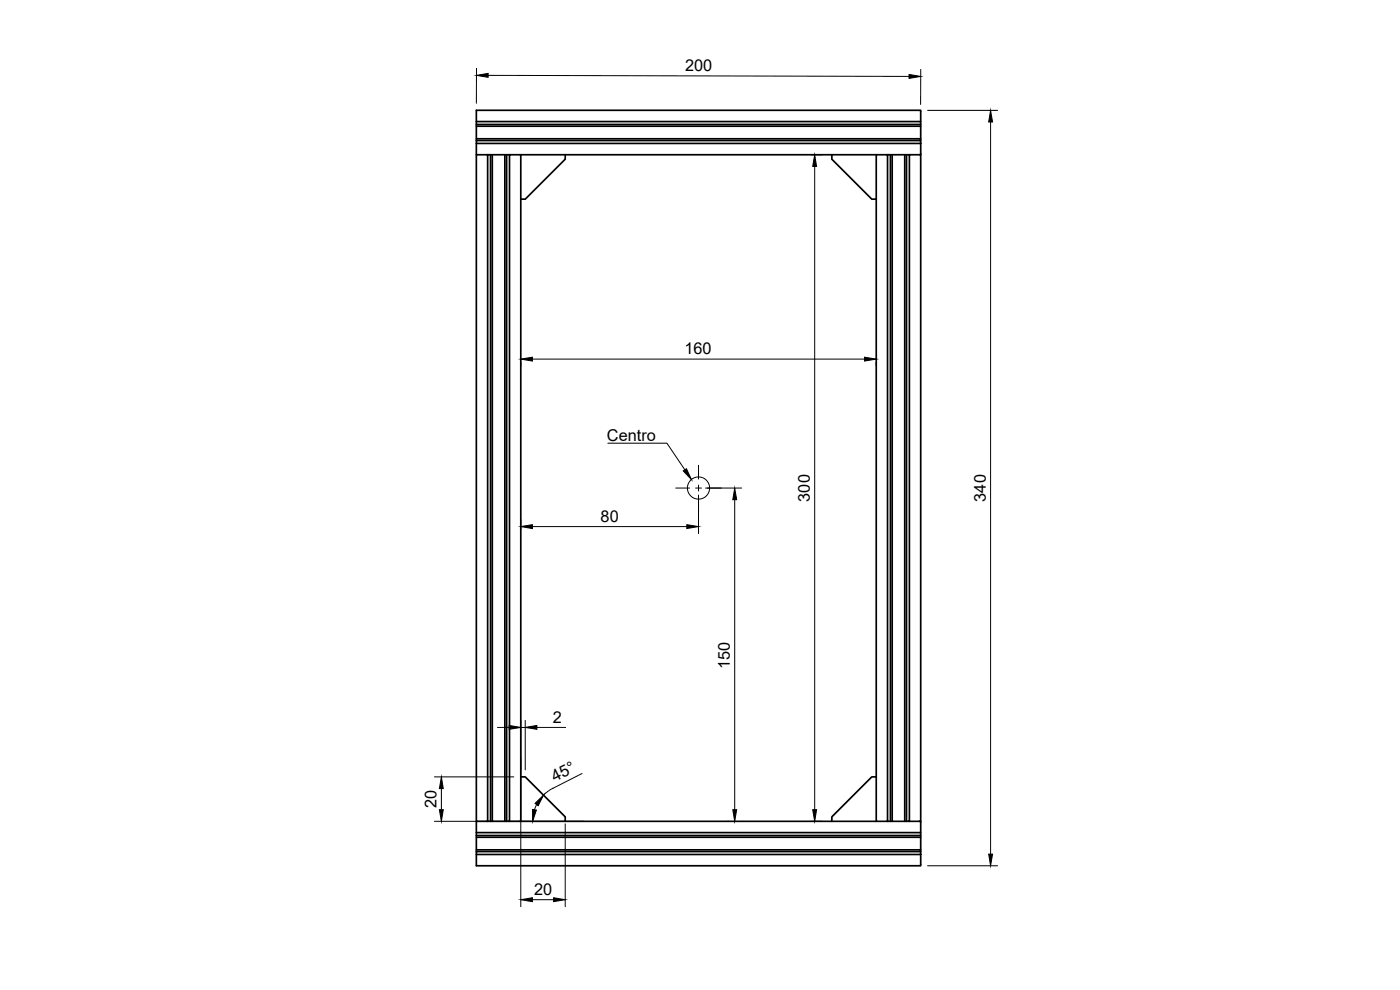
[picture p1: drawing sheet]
<svg xmlns="http://www.w3.org/2000/svg" width="420mm" height="297mm" viewBox="0 0 420 297" stroke-linecap="round" stroke-linejoin="round" font-family="sans-serif">
<!-- layer: Visible -->
<g fill="none" stroke="#000" stroke-width=".51">
<path d="M143 37.9h133.3v3.7M143 36.5h133.3v1.4M143 37.3h133.3M276.3 36.5v-3.4h-133.3v9.1M143 46.4h3.3v200h-3.3zM143 42.2h133.3v.8h-133.3zM143 43v3.4M143 41.6h133.3v.6M146.3 46.4h6.6M147.2 46.4v200M147.7 46.4v200M151.5 46.4v200"/>
<path d="M152 46.4v200M156.3 46.4h-3.4v200h-6.6M156.3 46.4v200h-3.4M156.3 46.4h106.7M169.6 46.4v1.4l-12 12h-1.3M249.6 46.4v1.4l12 12h1.4M263 46.4h3.4v200h-3.4zM266.4 46.4h6.5M267.2 46.4v200M267.8 46.4v200M271.5 46.4v200M272.1 46.4v200"/>
<path d="M276.3 46.4h-3.4v200h-6.5M276.3 46.4v200h-3.4M276.3 43v3.4M156.3 233.1h1.3l12 12v1.3M263 233.1h-1.4l-12 12v1.3M143 255.5h133.3v.9h-133.3zM143 256.4v3.4h133.3v-3.4M143 246.4v9.1M143 255h133.3v.5M143 251.2h133.3v3.8M143 249.8h133.3v1.4M143 250.7h133.3"/>
<path d="M156.3 246.4h106.7M276.3 246.4v3.4"/>
</g>
<!-- layer: Referencia -->
<circle cx="209.6" cy="146.4" r="3.3" fill="none" stroke="#000" stroke-width=".3"/>
<!-- layer: Dimensions -->
<g fill="none" stroke="#000" stroke-width=".3">
<path d="M143 20.5v10.5M146.5 22.6l126.3 .3M276.3 20.8v10.5M278.4 33.1h21M297.3 36.6v219.7M243.4 46.4h3.2M244.5 49.9v193M156.3 108.8v1.1M159.8 107.7h99.7M263 108.8v1.1M156.3 155.9v2.9M159.8 158h46.3"/>
<path d="M209.6 148.5v11.6M211.7 146.4h10.9M220.5 149.9v93M149.3 218.3h3.5M156.3 216.1v55.9M156.3 218.3h1.3M157.6 216.1v14.9M161.1 218.3h8.7M130.4 233.1h23.8M132.5 236.6v6.3M174.7 232.1l-9.3 4.7-2.3 1.8M130.4 246.4h44.8"/>
<path d="M161.1 241.4l-.7 1.6M169.6 247.2v24.8M218.4 246.4h.1M243.4 246.4h3.2M278.4 259.8h21M159.8 269.9h6.3"/>
</g>
<g fill="#000" stroke="#000" stroke-width=".3">
<path d="M143 22.6l3.5-.6v1.2zM272.8 22.3l3.5 .6-3.5 .6zM297.3 33.1l.6 3.5h-1.2zM244.5 46.4l.6 3.5h-1.2zM156.3 107.7l3.5-.5v1.1zM259.5 107.2l3.5 .5-3.5 .6zM156.3 158l3.5-.6v1.2zM206.1 157.4l3.5 .6-3.5 .6zM220.5 146.4l.6 3.5h-1.2zM152.8 217.7l3.5 .6-3.5 .5zM157.6 218.3l3.5-.6v1.1zM132.5 233.1l.5 3.5h-1.1z"/>
<path d="M131.9 242.9h1.1l-.5 3.5zM160.6 241.1l2.5-2.5-1.6 3.2zM159.8 242.9l1.2 .2-1.1 3.3zM219.9 242.9h1.2l-.6 3.5zM243.9 242.9h1.2l-.6 3.5zM296.7 256.3h1.2l-.6 3.5zM156.3 269.9l3.5-.5v1.1zM166.1 269.4l3.5 .5-3.5 .6z"/>
</g>
<!-- layer: Center Lines -->
<path d="M209.6 139.6v4.1M202.8 146.4h4.1M208.7 146.4h1.8M209.6 145.5v1.8M209.6 149.1v4.2M212.3 146.4h4.2" fill="none" stroke="#000" stroke-width=".3"/>
<!-- layer: Annotations -->
<path d="M205.1 141.3l.9-.7 1.5 3.3z" fill="#000" stroke="#000" stroke-width=".3"/>
<path d="M182.4 133h17.8l5.3 8" fill="none" stroke="#000" stroke-width=".3"/>
<g font-size="4.9">
<text x="205.6" y="21.3">200</text>
<text x="205.4" y="106.3">160</text>
<text x="182.2" y="132.3">Centro</text>
<text x="243" y="150.5" transform="rotate(-90 243 150.5)">300</text>
<text x="295.8" y="150.5" transform="rotate(-90 295.8 150.5)">340</text>
<text x="180.3" y="156.5">80</text>
<text x="219" y="200.7" transform="rotate(-90 219 200.7)">150</text>
<text x="165.9" y="216.8">2</text>
<text x="166.5" y="234.6" transform="rotate(-27 166.5 234.6)">45°</text>
<text x="131" y="242.4" transform="rotate(-90 131 242.4)">20</text>
<text x="160.3" y="268.5">20</text>
</g>
</svg>
